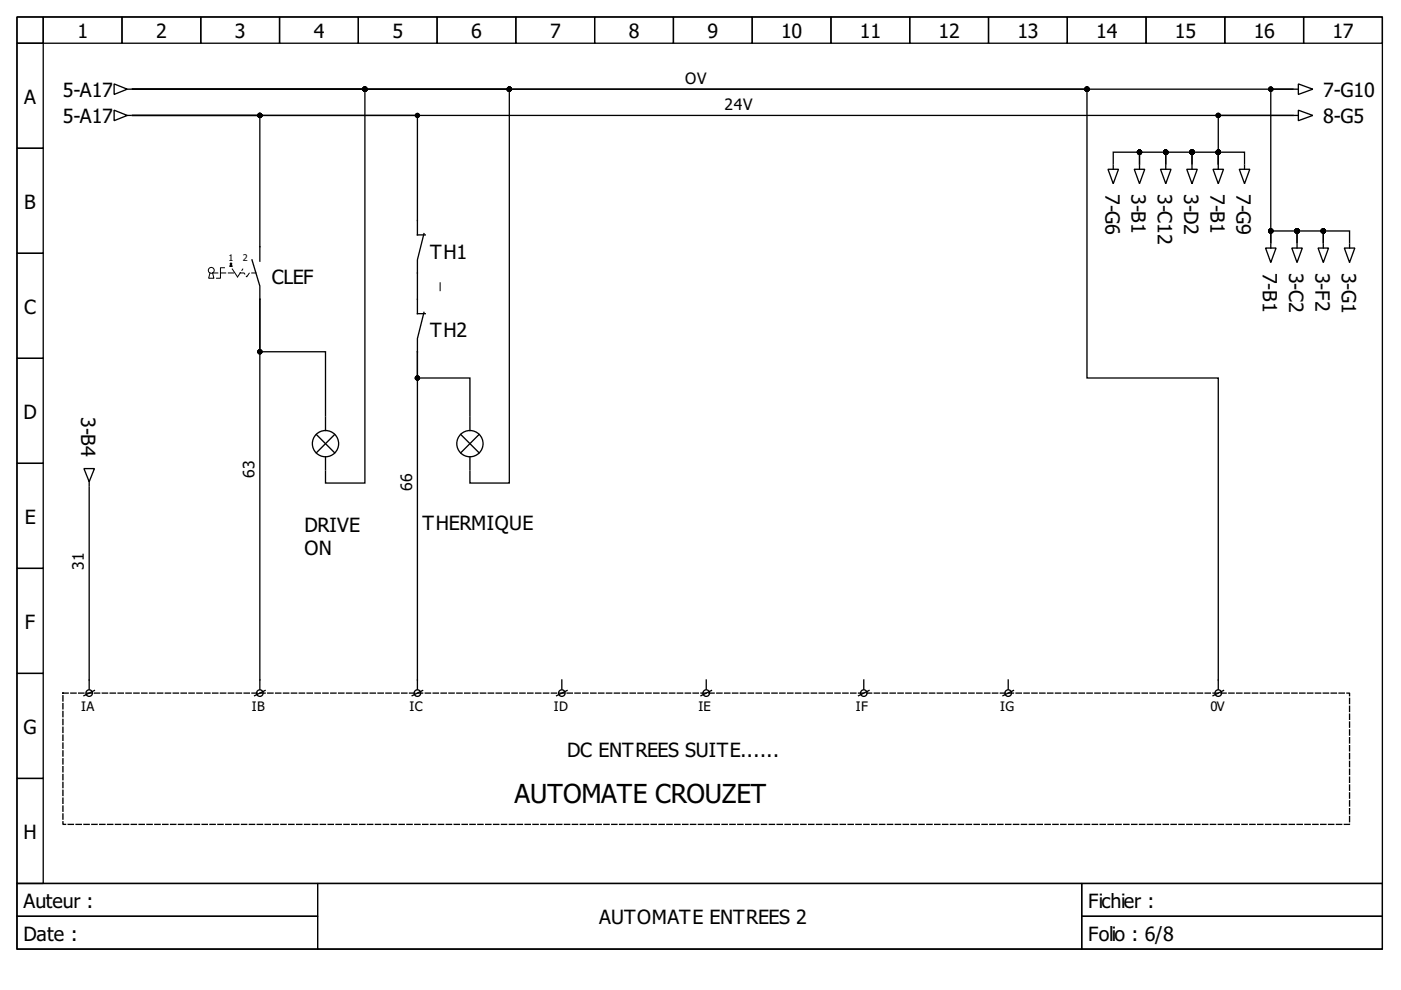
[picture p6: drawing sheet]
<svg xmlns="http://www.w3.org/2000/svg" width="297mm" height="210mm" viewBox="0 0 297 210" stroke-linecap="round" stroke-linejoin="round" font-family="sans-serif">
<g fill="none" stroke="#000" stroke-width=".28">
<path d="M3.6 3.6h289.5v183.7h-289.5zM3.6 3.6h5.6v5.6h-5.6zM3.6 9.2h5.6v22.2h-5.6zM9.2 3.6h16.7v5.6h-16.7zM24.2 17.8l2.8 1.1-2.8 1.1zM25.9 3.6h16.7v5.6h-16.7zM27 18.9h.8M28.1 18.9h79.9v83.5h-8.4v-2.5M28.1 18.9h246.1h-4.8v32.6v-2.5h5.6v2.5v-2.5h5.6v2.5v-2.5h5.5v2.5M28.1 18.9h202.4v61.2h27.8v66M28.1 18.9h49.3v83.5h-8.4v-2.5M42.6 3.6h16.7v5.6h-16.7z"/>
<path d="M59.3 3.6h16.7v5.6h-16.7zM76 3.6h16.7v5.6h-16.7zM92.7 3.6h16.7v5.6h-16.7zM109.4 3.6h16.7v5.6h-16.7zM126.1 3.6h16.7v5.6h-16.7zM142.8 3.6h16.7v5.6h-16.7zM159.5 3.6h16.7v5.6h-16.7zM176.2 3.6h16.7v5.6h-16.7zM192.9 3.6h16.7v5.6h-16.7zM209.6 3.6h16.7v5.6h-16.7zM226.3 3.6h16.7v5.6h-16.7zM243 3.6h16.7v5.6h-16.7z"/>
<path d="M259.7 3.6h16.7v5.6h-16.7zM274.4 18.9h.9M275.3 17.8l3 1.1-3 1.1zM276.4 3.6h16.7v5.6h-16.7zM3.6 31.4h5.6v22.3h-5.6zM24.2 23.4l2.8 1.1-2.8 1.1zM27 24.5h.8M28.1 24.5h27v30.9M28.1 24.5h60.4v25.3h1.7M28.1 24.5h246.1h-15.9v10.3M234.9 35.9h2.2l-1.1 3zM236 34.8v-2.5h5.6v2.5v-2.5h5.6v2.5v-2.5h5.5v2.5v-2.5h5.6v2.5"/>
<path d="M236 35.1v.8M240.5 35.9h2.2l-1.1 3zM241.6 35.1v.8M246 35.9h2.3l-1.1 3zM247.2 35.1v.8M251.6 35.9h2.2l-1.1 3zM252.7 35.1v.8M257.2 35.9h2.2l-1.1 3zM258.3 34.8v-2.5h5.6v2.5M258.3 35.1v.8M262.8 35.9h2.2l-1.1 3zM263.9 35.1v.8"/>
<path d="M274.4 24.5h.9M275.3 23.4l3 1.1-3 1.1zM3.6 53.7h5.6v22.3h-5.6zM53.4 55.1l1.7 5.6v2.7M89.9 49.5l-1.4 5.6v11.4h1.7M268.3 52.6h2.2l-1.1 3.1zM269.4 51.8v.8M273.9 52.6h2.2l-1.1 3.1zM275 51.8v.8M279.5 52.6h2.2l-1.1 3.1zM280.6 51.8v.8M285 52.6h2.2l-1.1 3.1z"/>
<path d="M286.1 51.8v.8M3.6 76h5.6v22.2h-5.6zM55.1 63.4v82.7M55.1 63.4v11.2h13.9v13.6M88.5 74.6v5.5h11.1v8.1M88.5 74.6v71.5M89.9 66.2l-1.4 5.6v2.8M3.6 98.2h5.6v22.3h-5.6zM17.8 99.4h2.2l-1.1 2.7zM67.1 92.1l3.9 3.9M69 88.5v2.8M69 96.8v2.8"/>
<path d="M71 92.1l-3.9 3.9M97.7 92.1l3.9 3.9M99.6 88.5v2.8M99.6 96.8v2.8M101.6 92.1l-3.9 3.9M18.9 103.3v42.8M18.9 102.1v.9M3.6 120.5h5.6v22.3h-5.6zM3.6 142.8h5.6v22.2h-5.6zM20 146.4l-2.2 1.1M56.2 146.4l-2.2 1.1M89.6 146.4l-2.2 1.1"/>
<path d="M119.1 144.2v1.9M120.2 146.4l-2.2 1.1M149.7 144.2v1.9M150.9 146.4l-2.3 1.1M183.1 144.2v1.9M184.3 146.4l-2.3 1.1M213.8 144.2v1.9M214.9 146.4l-2.3 1.1M259.4 146.4l-2.2 1.1M3.6 165h5.6v22.3h-5.6zM3.6 187.3h289.5v13.9h-289.5z"/>
<circle cx="49" cy="55.9" r=".14"/>
<circle cx="69" cy="94.1" r="2.78"/>
<circle cx="99.6" cy="94.1" r="2.78"/>
<circle cx="18.9" cy="147" r=".7"/>
<circle cx="55.1" cy="147" r=".7"/>
<circle cx="88.5" cy="147" r=".7"/>
<circle cx="119.1" cy="147" r=".7"/>
<circle cx="149.7" cy="147" r=".7"/>
<circle cx="183.1" cy="147" r=".7"/>
<circle cx="213.8" cy="147" r=".7"/>
<circle cx="258.3" cy="147" r=".7"/>
</g>
<g fill="none" stroke="#000" stroke-width=".21">
<path d="M44.5 57.9l-.3 1.1h1.2l-.3-1.1M47.6 56.8h-.9v2.2h-.8M49.2 57l1.2 1.7M3.6 187.3h63.7v7h-63.7zM3.6 194.3h63.7v6.9h-63.7zM67.3 187.3h162v13.9h-162zM229.3 187.3h63.8v7h-63.8zM229.3 194.3h63.8v6.9h-63.8z"/>
<circle cx="44.8" cy="57.3" r=".62"/>
</g>
<path d="M13.3 147h272.8v27.8h-272.8z" fill="none" stroke="#000" stroke-width=".28" stroke-dasharray="1.1 .6"/>
<path d="M49 55.9l.2 .6h-.5z" fill="#000" stroke="#000" stroke-width=".21"/>
<path d="M45.1 57.9h4.7M50.4 58.7l1.1-1.7M50.9 57.9h.9l.5 .8 .6-.8h1.4" fill="none" stroke="#000" stroke-width=".21" stroke-dasharray="1.1 .6"/>
<g fill="#000" stroke="#000" stroke-width=".28">
<circle cx="77.4" cy="18.9" r=".42"/>
<circle cx="108" cy="18.9" r=".42"/>
<circle cx="230.5" cy="18.9" r=".42"/>
<circle cx="269.4" cy="18.9" r=".42"/>
<circle cx="55.1" cy="24.5" r=".42"/>
<circle cx="88.5" cy="24.5" r=".42"/>
<circle cx="241.6" cy="32.3" r=".42"/>
<circle cx="247.2" cy="32.3" r=".42"/>
<circle cx="252.7" cy="32.3" r=".42"/>
<circle cx="258.3" cy="24.5" r=".42"/>
<circle cx="258.3" cy="32.3" r=".42"/>
<circle cx="269.4" cy="49" r=".42"/>
<circle cx="275" cy="49" r=".42"/>
<circle cx="280.6" cy="49" r=".42"/>
<circle cx="55.1" cy="74.6" r=".42"/>
<circle cx="88.5" cy="80.1" r=".42"/>
</g>
<text font-size="5.6" x="109.1" y="170.3">AUTOMATE CROUZET</text>
<g font-size="4.2">
<text x="16.4" y="8.1">1</text>
<text x="33.1" y="8.1">2</text>
<text x="49.8" y="8.1">3</text>
<text x="66.5" y="8.1">4</text>
<text x="83.2" y="8.1">5</text>
<text x="99.9" y="8.1">6</text>
<text x="116.6" y="8.1">7</text>
<text x="133.3" y="8.1">8</text>
<text x="150" y="8.1">9</text>
<text x="165.6" y="8.1">10</text>
<text x="182.3" y="8.1">11</text>
<text x="199" y="8.1">12</text>
<text x="215.7" y="8.1">13</text>
<text x="232.4" y="8.1">14</text>
<text x="249.1" y="8.1">15</text>
<text x="265.8" y="8.1">16</text>
<text x="282.5" y="8.1">17</text>
<text x="5.1" y="22">A</text>
<text x="13.3" y="20.6">5-A17</text>
<text x="280.6" y="20.6">7-G10</text>
<text x="13.3" y="26.1">5-A17</text>
<text x="280.6" y="26.1">8-G5</text>
<text x="234.4" y="41.2" transform="rotate(90 234.4 41.2)">7-G6</text>
<text x="239.9" y="41.2" transform="rotate(90 239.9 41.2)">3-B1</text>
<text x="245.5" y="41.2" transform="rotate(90 245.5 41.2)">3-C12</text>
<text x="251.1" y="41.2" transform="rotate(90 251.1 41.2)">3-D2</text>
<text x="256.6" y="41.2" transform="rotate(90 256.6 41.2)">7-B1</text>
<text x="262.2" y="41.2" transform="rotate(90 262.2 41.2)">7-G9</text>
<text x="5.1" y="44.2">B</text>
<text x="91.2" y="54.8">TH1</text>
<text x="267.8" y="57.9" transform="rotate(90 267.8 57.9)">7-B1</text>
<text x="273.3" y="57.9" transform="rotate(90 273.3 57.9)">3-C2</text>
<text x="278.9" y="57.9" transform="rotate(90 278.9 57.9)">3-F2</text>
<text x="284.5" y="57.9" transform="rotate(90 284.5 57.9)">3-G1</text>
<text x="57.6" y="60.2">CLEF</text>
<text x="5.1" y="66.5">C</text>
<text x="91.2" y="71.5">TH2</text>
<text x="5" y="88.8">D</text>
<text x="17.2" y="88.5" transform="rotate(90 17.2 88.5)">3-B4</text>
<text x="5.3" y="111">E</text>
<text x="64.6" y="112.7">DRIVE</text>
<text x="89.6" y="112.4">THERMIQUE</text>
<text x="64.6" y="117.7">ON</text>
<text x="5.3" y="133.3">F</text>
<text x="5" y="155.6">G</text>
<text x="120.2" y="160.6">DC ENTREES SUITE......</text>
<text x="5" y="177.9">H</text>
<text x="5" y="192.5">Auteur :</text>
<text x="127.1" y="195.9">AUTOMATE ENTREES 2</text>
<text x="230.7" y="192.5">Fichier :</text>
<text x="5" y="199.4">Date :</text>
<text x="230.7" y="199.4">Folio : 6/8</text>
</g>
<g font-size="3.3">
<text x="145.3" y="17.8">OV</text>
<text x="153.6" y="23.4">24V</text>
<text x="93" y="61.6" transform="rotate(-90 93 61.6)">_</text>
<text x="54" y="101.3" transform="rotate(-90 54 101.3)">63</text>
<text x="87.4" y="104.1" transform="rotate(-90 87.4 104.1)">66</text>
<text x="17.8" y="120.8" transform="rotate(-90 17.8 120.8)">31</text>
</g>
<g font-size="2.8">
<text x="17.2" y="150.9">IA</text>
<text x="53.4" y="150.9">IB</text>
<text x="86.8" y="150.9">IC</text>
<text x="117.4" y="150.9">ID</text>
<text x="148.1" y="150.9">IE</text>
<text x="181.5" y="150.9">IF</text>
<text x="212.1" y="150.9">IG</text>
<text x="256.6" y="150.9">0V</text>
</g>
<g font-size="1.9">
<text x="48.4" y="55.4">1</text>
<text x="51.5" y="55.4">2</text>
</g>
</svg>
